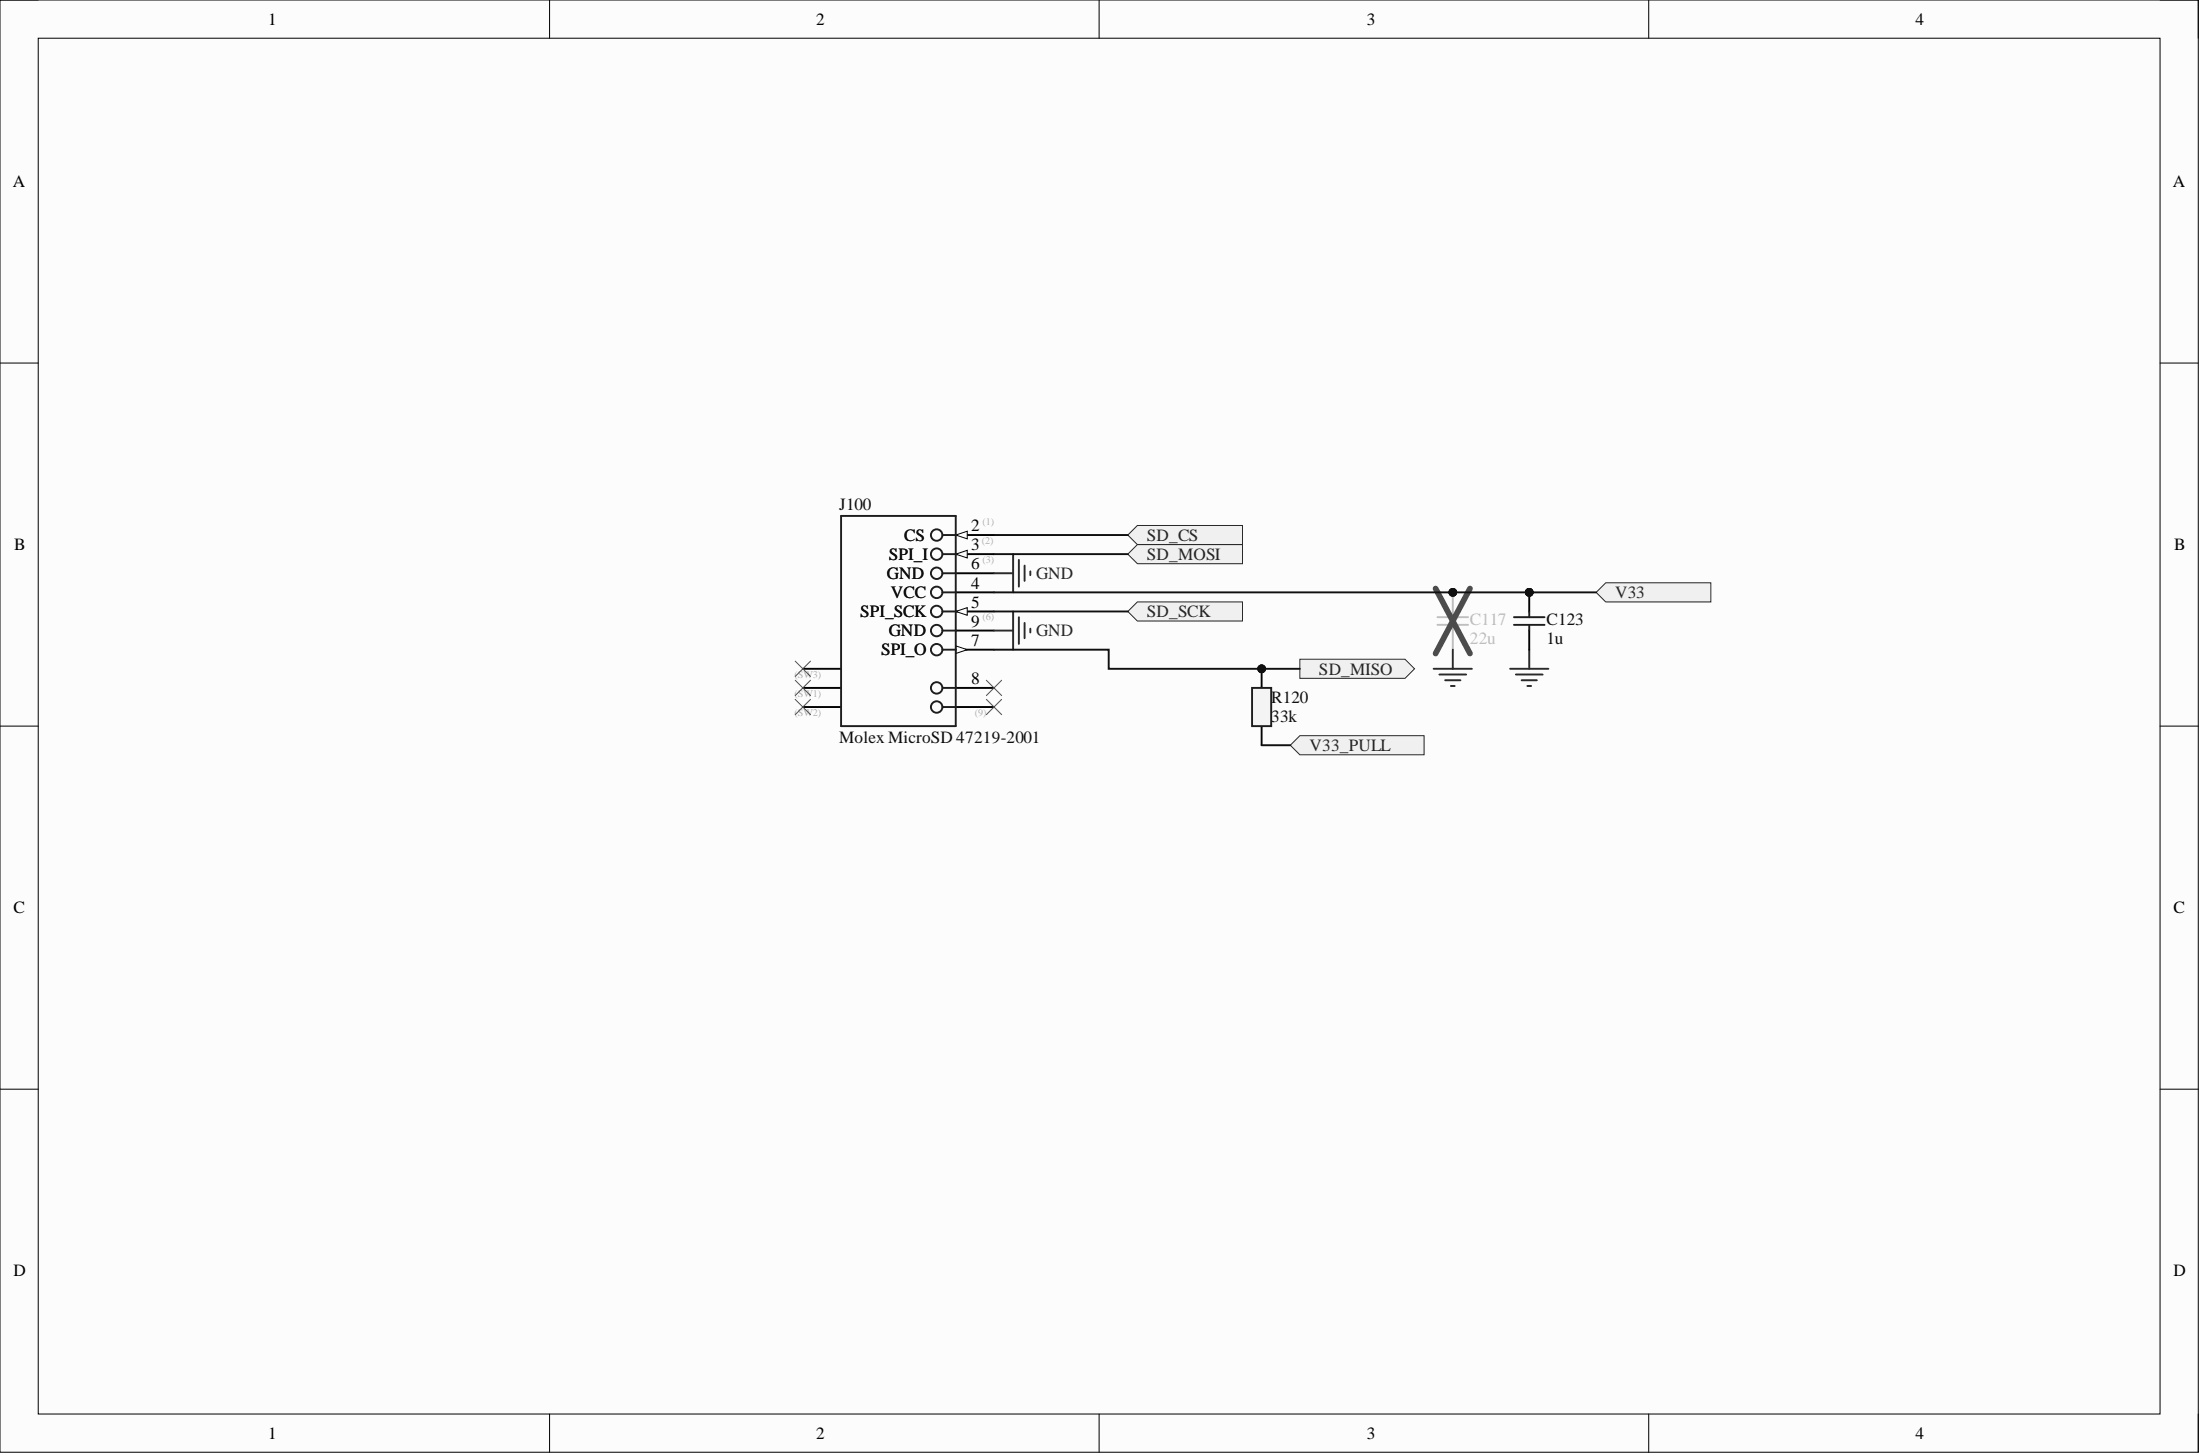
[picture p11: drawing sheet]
<svg xmlns="http://www.w3.org/2000/svg" width="292mm" height="193mm" viewBox="0 0 292 193" stroke-linecap="round" stroke-linejoin="round" font-family="sans-serif">
<path d="M0 0h291.9v192.7h-291.9z" fill-rule="evenodd" fill="#fcfcfc"/>
<path d="M0 0h291.9v192.7h-291.9z" fill="none" stroke="#000" stroke-width=".13"/>
<path d="M5.1 5.1h281.7v182.6h-281.7z" fill-rule="evenodd" fill="#fcfcfc"/>
<g fill="none" stroke="#000" stroke-width=".13">
<path d="M0 0h5.1M5.1 5.1h281.7v182.6h-281.7zM73 0v5.1M145.9 0v5.1M218.9 0v5.1M286.8 0h5.1v5.1M0 48.2h5.1M286.8 48.2h5.1M0 96.4h5.1M286.8 96.4h5.1M0 144.6h5.1M286.8 144.6h5.1"/>
<path d="M73 187.7v5M145.9 187.7v5M218.9 187.7v5M291.9 187.7v5"/>
</g>
<path d="M126.9 73.5h5.1M106.6 88.8h5.1M106.6 93.8h5.1M106.6 91.3h5.1" fill="none" stroke="#000" stroke-width=".25"/>
<path d="M126.9 73.5l1.5-.5v1.1z" fill="#fbfbfb"/>
<path d="M126.9 73.5l1.5-.5v1.1z" fill="none" stroke="#000" stroke-width=".13"/>
<path d="M126.9 76.1h5.1M126.9 78.6h5.1M126.9 81.2h5.1" fill="none" stroke="#000" stroke-width=".25"/>
<path d="M126.9 81.2l1.5-.6v1.1z" fill="#fbfbfb"/>
<path d="M126.9 81.2l1.5-.6v1.1z" fill="none" stroke="#000" stroke-width=".13"/>
<path d="M126.9 83.7h5.1M126.9 86.2h5.1" fill="none" stroke="#000" stroke-width=".25"/>
<path d="M126.9 85.7l1.5 .5-1.5 .5z" fill="#fbfbfb"/>
<path d="M126.9 85.7l1.5 .5-1.5 .5z" fill="none" stroke="#000" stroke-width=".13"/>
<path d="M126.9 71h5.1M126.9 93.8h5.1" fill="none" stroke="#000" stroke-width=".25"/>
<path d="M126.9 71l1.5-.5v1z" fill="#fbfbfb"/>
<path d="M126.9 71l1.5-.5v1z" fill="none" stroke="#000" stroke-width=".13"/>
<g fill="none" stroke="#1c1c1c" stroke-width=".25">
<path d="M111.7 68.5h15.2v27.9h-15.2zM125.1 78.6h1.8M125.1 76.1h1.8M125.1 71h1.8M125.1 73.5h1.8M125.1 86.2h1.8M125.1 81.2h1.8M125.1 83.7h1.8M125.1 93.8h1.8M125.1 91.3h1.8"/>
<circle cx="124.4" cy="73.5" r=".76"/>
<circle cx="124.4" cy="71" r=".76"/>
<circle cx="124.4" cy="76.1" r=".76"/>
<circle cx="124.4" cy="78.6" r=".76"/>
<circle cx="124.4" cy="91.3" r=".76"/>
<circle cx="124.4" cy="86.2" r=".76"/>
<circle cx="124.4" cy="83.7" r=".76"/>
<circle cx="124.4" cy="81.2" r=".76"/>
<circle cx="124.4" cy="93.8" r=".76"/>
</g>
<path d="M126.9 91.3h5.1M167.5 96.4v2.5" fill="none" stroke="#000" stroke-width=".25"/>
<path d="M105.6 87.7l2 2.1M105.6 90.3l2 2M105.6 92.8l2 2M107.6 87.7l-2 2.1M107.6 90.3l-2 2M107.6 92.8l-2 2M131 92.8l2 2M131 90.3l2 2M133 92.8l-2 2M133 90.3l-2 2" fill="none" stroke="#4c4c4c" stroke-width=".13"/>
<path d="M132 76.1h2.5M134.5 73.5v5.1M135.3 74.3v3.6M136 75.1v2M136.8 75.8v.5M132 83.7h2.5M134.5 81.2v5M135.3 81.9v3.6M136 82.7v2M136.8 83.4v.5" fill="none" stroke="#262626" stroke-width=".25"/>
<path d="M166.2 91.3h2.6v5.1h-2.6z" fill-rule="evenodd" fill="#f5f5f5"/>
<path d="M166.2 91.3h2.6v5.1h-2.6z" fill="none" stroke="#1c1c1c" stroke-width=".25"/>
<path d="M190.4 88.8h5M191.1 89.5h3.6M191.9 90.3h2M192.6 91h.5M192.9 86.2v2.6M200.5 88.8h5.1M201.3 89.5h3.5M202 90.3h2.1M202.8 91h.5M203 86.2v2.6" fill="none" stroke="#262626" stroke-width=".25"/>
<path d="M190.9 82.9h4M190.9 81.9h4M192.9 81.2v.7M192.9 82.9v3.3" fill="none" stroke="#bebebe" stroke-width=".25"/>
<path d="M190.6 78.1l4.6 8.6M195.2 78.1l-4.6 8.6" fill="none" stroke="#4c4c4c" stroke-width=".76"/>
<path d="M149.7 71l1.3-1.3h14v2.6h-14z" fill-rule="evenodd" fill="#f0f0f0"/>
<path d="M149.7 71l1.3-1.3h14v2.6h-14z" fill="none" stroke="#262626" stroke-width=".13"/>
<path d="M149.7 73.5l1.3-1.2h14v2.5h-14z" fill-rule="evenodd" fill="#f0f0f0"/>
<path d="M149.7 73.5l1.3-1.2h14v2.5h-14z" fill="none" stroke="#262626" stroke-width=".13"/>
<path d="M149.7 81.2l1.3-1.3h14v2.5h-14z" fill-rule="evenodd" fill="#f0f0f0"/>
<path d="M149.7 81.2l1.3-1.3h14v2.5h-14z" fill="none" stroke="#262626" stroke-width=".13"/>
<path d="M172.6 87.5h13.9l1.3 1.3-1.3 1.2h-13.9z" fill-rule="evenodd" fill="#f0f0f0"/>
<path d="M172.6 87.5h13.9l1.3 1.3-1.3 1.2h-13.9z" fill="none" stroke="#262626" stroke-width=".13"/>
<path d="M211.9 78.6l1.3-1.3h14v2.6h-14z" fill-rule="evenodd" fill="#f0f0f0"/>
<path d="M211.9 78.6l1.3-1.3h14v2.6h-14z" fill="none" stroke="#262626" stroke-width=".13"/>
<path d="M171.3 98.9l1.3-1.3h16.5v2.6h-16.5z" fill-rule="evenodd" fill="#f0f0f0"/>
<path d="M171.3 98.9l1.3-1.3h16.5v2.6h-16.5z" fill="none" stroke="#262626" stroke-width=".13"/>
<path d="M203 83.7v2.5" fill="none" stroke="#000" stroke-width=".25"/>
<path d="M201 82.9h4.1M201 81.9h4.1M203 81.2v.7M203 82.9v.8" fill="none" stroke="#1c1c1c" stroke-width=".25"/>
<path d="M132 78.6h79.9M132 73.5h17.7M132 71h17.7M132 86.2h15.2v2.6h25.4M132 81.2h17.7M167.5 98.9h3.8" fill="none" stroke="#0e0e0e" stroke-width=".25"/>
<g font-size="3.5" fill="#0e0e0e">
<text x="192.3" y="80.4">PIC11701</text>
<text x="202.5" y="80.4">PIC12301</text>
<text x="166.9" y="90.6">PIR12001</text>
</g>
<g font-size="2.3">
<text x="35.6" y="3.3">1</text>
<text x="108.4" y="3.3">2</text>
<text x="181.5" y="3.3">3</text>
<text x="254.3" y="3.3">4</text>
<text x="1.7" y="24.9">A</text>
<text x="288.5" y="24.9">A</text>
<text x="128.9" y="70.5">2</text>
<text x="1.9" y="73">B</text>
<text x="128.9" y="73">3</text>
<text x="128.9" y="75.6">6</text>
<text x="288.7" y="73">B</text>
<text x="128.9" y="78.1">4</text>
<text x="128.9" y="80.6">5</text>
<text x="128.9" y="83.2">9</text>
<text x="128.9" y="85.7">7</text>
<text x="128.9" y="90.8">8</text>
<text x="1.8" y="121.2">C</text>
<text x="288.6" y="121.2">C</text>
<text x="1.8" y="169.4">D</text>
<text x="288.6" y="169.4">D</text>
<text x="35.6" y="191">1</text>
<text x="108.4" y="191">2</text>
<text x="181.5" y="191">3</text>
<text x="254.3" y="191">4</text>
</g>
<g font-size="2.3" fill="#0e0e0e">
<text x="111.4" y="67.7">J100</text>
<text x="120" y="71.8">CS</text>
<text x="117.8" y="76.8">GND</text>
<text x="118" y="74.3">SPI_I</text>
<text x="114.2" y="81.9">SPI_SCK</text>
<text x="118.3" y="79.4">VCC</text>
<text x="205.3" y="82.9">C123</text>
<text x="117" y="87">SPI_O</text>
<text x="118" y="84.4">GND</text>
<text x="205.3" y="85.5">1u</text>
<text x="168.8" y="93.3">R120</text>
<text x="168.8" y="95.9">33k</text>
<text x="111.4" y="98.7">Molex MicroSD 47219-2001</text>
</g>
<g font-size="2.3" fill="#262626">
<text x="152.3" y="71.8">SD_CS</text>
<text x="137.6" y="76.8">GND</text>
<text x="152.3" y="74.3">SD_MOSI</text>
<text x="152.3" y="81.9">SD_SCK</text>
<text x="214.5" y="79.4">V33</text>
<text x="137.6" y="84.4">GND</text>
<text x="175.1" y="89.5">SD_MISO</text>
<text x="173.9" y="99.7">V33_PULL</text>
</g>
<g font-size="2.3" fill="#bebebe">
<text x="195.2" y="82.9">C117</text>
<text x="195.2" y="85.5">22u</text>
</g>
<g font-size="1.4" fill="#b0b0b0">
<text x="130.5" y="69.7">(1)</text>
<text x="130.4" y="72.2">(2)</text>
<text x="130.5" y="74.7">(3)</text>
<text x="130.5" y="82.3">(6)</text>
<text x="105.5" y="89.9">(SW3)</text>
<text x="105.5" y="95">(SW2)</text>
<text x="105.5" y="92.5">(SW1)</text>
<text x="129.4" y="95">(9)</text>
</g>
</svg>
